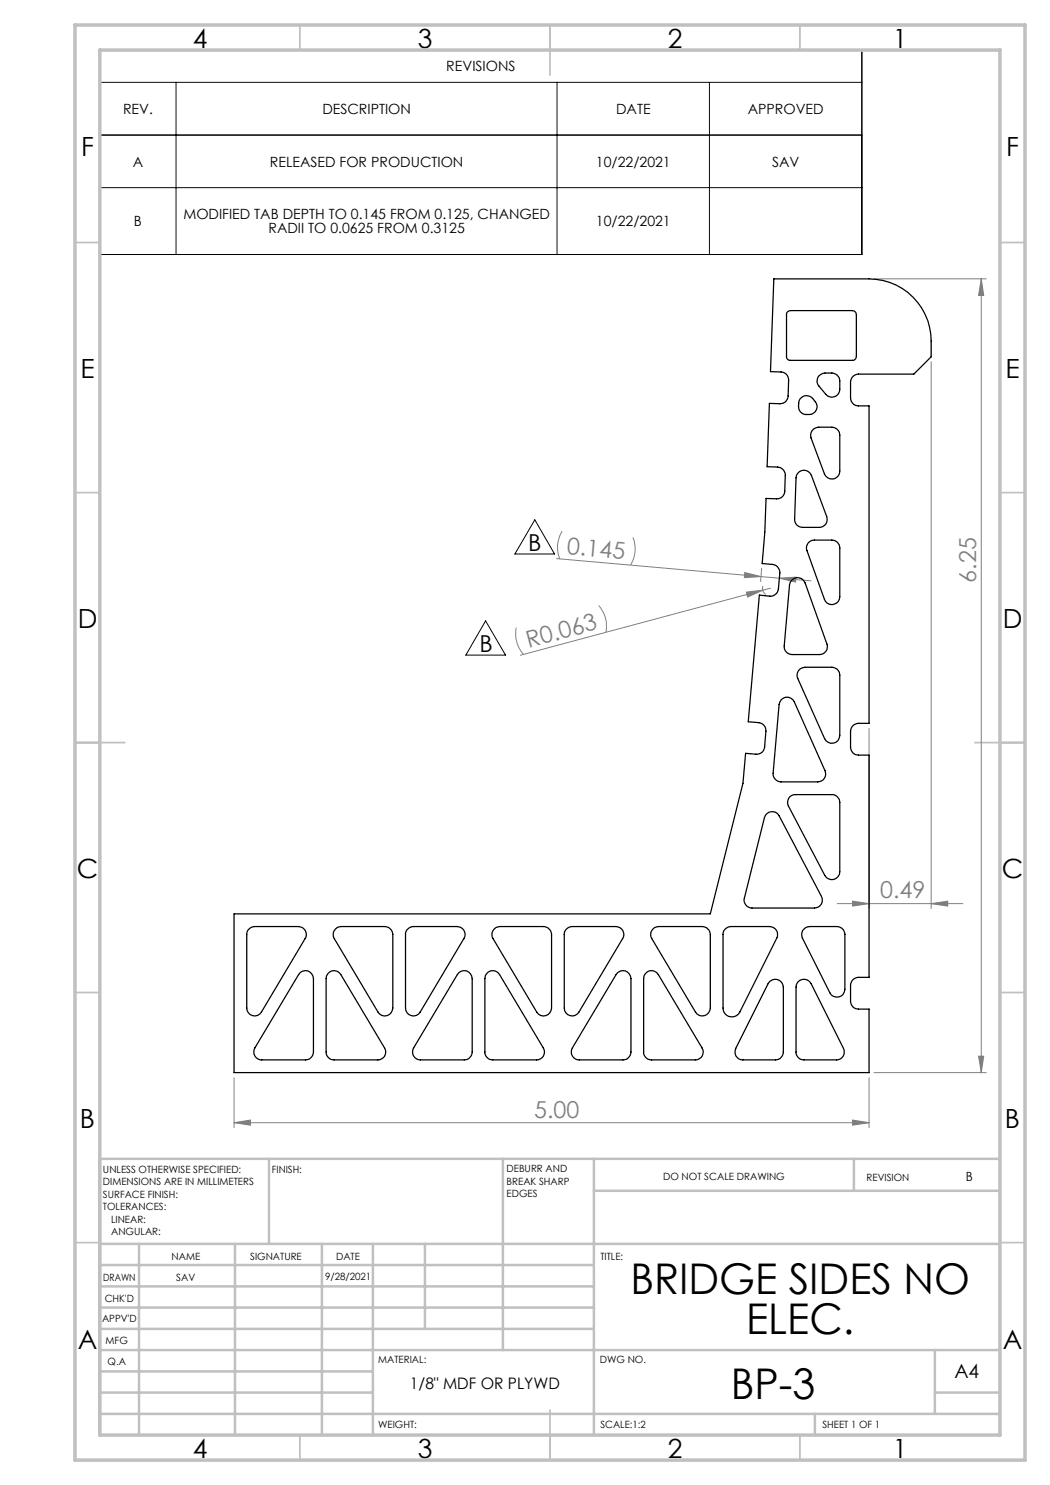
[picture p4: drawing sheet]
<svg xmlns="http://www.w3.org/2000/svg" width="210mm" height="297mm" viewBox="0 0 210 297" stroke-linecap="round" stroke-linejoin="round" font-family="sans-serif">
<g fill="none" stroke="#808080" stroke-width=".2">
<path d="M174.8 55.8h22.4M196.3 55.8l.4 3.3h-1zM196.3 55.8v158.7M186.2 72.4v109.3M111.3 111.7l44.6 3.9M112.4 106.3a6.1 6.1 0 0 0-.5 5.5M126.6 107.5a6.2 6.2 0 0 1-.5 5.5M148.9 114.5l3.3 .8-3.3 .2zM149.3 118.4l3.3-.4-3.1 1.4zM152.3 113.7l-.2 2.6M152.6 118l-48.5 13.1M152.6 117.2a1.55 1.55 0 0 0 .5 1.7"/>
<path d="M154.1 117.6l-1.5 .4M155.9 115.6l6.3 .6M155.9 115.6l3.3-.2-.1 1zM103.3 125.5a6.3 6.3 0 0 0 1.4 5.4M119.7 121.1a6.3 6.3 0 0 1 1.5 5.4M173.8 145.7v36M167.5 180.7h25.1M170.5 180.2l3.3 .5-3.3 .5zM186.2 180.7l3.3-.5v1zM46.8 215.5v10M173.8 215.5v10M174.8 214.5h22.4"/>
<path d="M195.7 211.2h1l-.4 3.3zM46.8 224.5l3.3-.5v1zM46.8 224.5h127M170.5 224l3.3 .5-3.3 .5z"/>
</g>
<path d="M20 9.9h152.4v41h-152.4zM20 16.5h152.4M35.2 16.5v34.4M111.4 16.5v34.4M141.9 16.5v34.4M20 27h152.4M20 37.5h152.4M107 104l3.9 6.8h-7.9zM97.1 124.2l4 6.8h-7.9z" fill="none" stroke="#000" stroke-width=".2"/>
<g fill="none" stroke="#c0c0c0" stroke-width=".35">
<path d="M60 5v5M110 5v10M160 5v5M15 48.5h5M200 48.5h5M15 98.5h5M200 98.5h5M15 148.5h10M195 148.5h10M15 198.5h5M200 198.5h5M15 248.5h5"/>
<path d="M200 248.5h5M60 287v5M110 282v10M160 287v5"/>
</g>
<g fill="none" stroke="#c0c0c0" stroke-width=".5">
<path d="M53.8 231.8v17M100.6 231.8v38.2M118.8 231.8v55.2M118.8 238.2h81.2M170.8 231.8v6.4M200 231.8h-180v55.2M20 248.8h180M20 257.3h98.8M20 253h98.8M27.8 248.8v38.2M47 248.8v38.2M64.4 248.8v38.2"/>
<path d="M74.6 248.8v38.2M85 248.8v17M20 265.8h98.8M20 261.5h98.8M20 278.5h54.6M20 274.3h54.6M20 270h180M187 278.5h13M187 270v12.8M20 282.8h180M163 282.8v4.2"/>
</g>
<path d="M15 5h190v287h-190zM20 10h180v277h-180z" fill="none" stroke="#c0c0c0" stroke-width=".7"/>
<g fill="#808080">
<path d="M149.3 118.4l3.3-.4-3.1 1.4z"/>
<path d="M155.9 115.6l3.3-.2-.1 1zM148.9 114.5l3.3 .8-3.3 .2z"/>
<path d="M186.2 180.7l3.3-.5v1zM170.5 180.2l3.3 .5-3.3 .5z"/>
<path d="M46.8 224.5l3.3-.5v1zM170.5 224l3.3 .5-3.3 .5z"/>
<path d="M196.3 55.8l.4 3.3h-1zM195.7 211.2h1l-.4 3.3z"/>
</g>
<g fill="none" stroke="#000" stroke-width=".25">
<path d="M154.8 55.8h19a12.5 12.5 0 0 1 12.4 12.4v3.2l-3.4 3.4h-11.1a1.63 1.63 0 0 0-1.6 1.6v3.2a1.57 1.57 0 0 0 1.6 1.6h2.1v63.5h-2.1a1.63 1.63 0 0 0-1.6 1.6v3.1a1.57 1.57 0 0 0 1.6 1.6h2.1v44.5h-2.1a1.63 1.63 0 0 0-1.6 1.6v3.1a1.57 1.57 0 0 0 1.6 1.6h2.1v12.7h-127v-31.7h95.3l6.5-26.1 .5-6 2.1 .1a1.57 1.57 0 0 0 1.7-1.4l.3-3.1a1.58 1.58 0 0 0-1.4-1.8l-2.2-.1 2.3-25.4 2.1 .2a1.64 1.64 0 0 0 1.7-1.4l.3-3.2a1.64 1.64 0 0 0-1.5-1.7l-2.1-.2 .6-6.3 .2-6.7 2.1 .1a1.57 1.57 0 0 0 1.7-1.6l.1-3.1a1.63 1.63 0 0 0-1.6-1.7l-2.1-.1 .5-12.6h2.1a1.57 1.57 0 0 0 1.6-1.5l.1-3.2a1.57 1.57 0 0 0-1.5-1.6l-2.1-.1zM157.4 62.5l.7-.4h12.4a.85 .85 0 0 1 .8 .8v8.4a.78 .78 0 0 1-.8 .8h-12.4a.73 .73 0 0 1-.8-.8v-8.5zM160 79.8a1.61 1.61 0 0 1 2.5-.1 1.76 1.76 0 0 1 .2 3 1.97 1.97 0 0 1-2.9-.8l-.1-1.3zM163.8 75.2a3.3 3.3 0 0 1 3.2-.4l.7 .5 .2 .6a3.5 3.5 0 0 1-.6 3.2 1.57 1.57 0 0 1-2.1-.2l-1.4-1.7a1.5 1.5 0 0 1 0-2zM159.9 94.3a1.6 1.6 0 0 1 2.4 .8l3 8.2a1.58 1.58 0 0 1-1.4 2.2h-3.4a1.57 1.57 0 0 1-1.6-1.7l.3-8.2 .1-.5zM162.7 85.9l1-.5h2.7a1.63 1.63 0 0 1 1.6 1.6v7.2a1.58 1.58 0 0 1-1.3 1.6 1.58 1.58 0 0 1-1.8-1l-2.7-7.2a1.62 1.62 0 0 1 .5-1.7zM158.4 116a1.6 1.6 0 0 1 2.6 .6l4.4 12.2a1.56 1.56 0 0 1-1.5 2.1h-5.5a1.58 1.58 0 0 1-1.6-1.7l1.1-12.2 .1-.6zM161.8 108.4l.7-.3 .4-.1h3.5a1.57 1.57 0 0 1 1.6 1.6v9.7a1.58 1.58 0 0 1-1.4 1.6 1.58 1.58 0 0 1-1.7-1l-3.5-9.8a1.5 1.5 0 0 1 .4-1.7zM156.2 139.9a1.58 1.58 0 0 1 2.7 .5l6.1 13.7a1.6 1.6 0 0 1-1.5 2.3h-7.3a1.63 1.63 0 0 1-1.6-1.7l1.2-13.8zM159.9 133.9l1.1-.4h5.4a1.57 1.57 0 0 1 1.6 1.5v12.1a1.59 1.59 0 0 1-1.3 1.5 1.59 1.59 0 0 1-1.8-.9l-5.3-12a1.62 1.62 0 0 1 .3-1.8zM158 159.3l.7-.3 .4-.1h7.3a1.57 1.57 0 0 1 1.6 1.6v13.8a1.59 1.59 0 0 1-1.2 1.6 1.59 1.59 0 0 1-1.8-.8l-7.3-13.9a1.63 1.63 0 0 1 .3-1.9zM153.4 162.7a1.55 1.55 0 0 1 2.4 .5l8.5 16.1a1.58 1.58 0 0 1-1.4 2.3h-12.5a1.6 1.6 0 0 1-1.5-2l4-16.1z"/>
<path d="M49.6 186l.7-.5 .6-.2h8.8a1.57 1.57 0 0 1 1.3 2.4l-8.7 14.7a1.58 1.58 0 0 1-1.8 .7 1.58 1.58 0 0 1-1.1-1.5v-15zM60 194.5a1.58 1.58 0 0 1 1.8-.2 1.58 1.58 0 0 1 .9 1.4v14.7a1.63 1.63 0 0 1-1.6 1.6h-8.7a1.59 1.59 0 0 1-1.4-2.4zM65.5 194.8a1.56 1.56 0 0 1 2.7 .1l8.7 14.7a1.56 1.56 0 0 1-1.3 2.4h-8.8a1.57 1.57 0 0 1-1.6-1.6v-14.7l.1-.5zM67.1 185.8l.3-.3 .8-.2h8.8a1.7 1.7 0 0 1 1.6 1.6v14.7a1.6 1.6 0 0 1-1.2 1.5 1.6 1.6 0 0 1-1.8-.7l-8.7-14.7a1.58 1.58 0 0 1 .2-1.9zM81.4 186l.7-.5 .6-.2h8.7a1.57 1.57 0 0 1 1.4 2.4l-8.8 14.7a1.58 1.58 0 0 1-1.7 .7 1.58 1.58 0 0 1-1.2-1.5v-15zM91.8 194.5a1.58 1.58 0 0 1 1.7-.2 1.58 1.58 0 0 1 .9 1.4v14.7a1.63 1.63 0 0 1-1.5 1.6h-8.8a1.59 1.59 0 0 1-1.4-2.4zM97.6 194.4a1.57 1.57 0 0 1 2.3 .5l8.8 14.7a1.56 1.56 0 0 1-1.4 2.4h-8.7a1.57 1.57 0 0 1-1.6-1.6v-14.7v-.5zM98.8 185.8l.4-.3 .8-.2h8.7a1.7 1.7 0 0 1 1.6 1.6v14.7a1.6 1.6 0 0 1-1.2 1.5 1.6 1.6 0 0 1-1.7-.7l-8.8-14.7a1.58 1.58 0 0 1 .2-1.9zM113.3 185.8l.5-.3 .6-.2h8.8a1.57 1.57 0 0 1 1.3 2.4l-8.7 14.7a1.58 1.58 0 0 1-1.8 .7 1.58 1.58 0 0 1-1.1-1.5v-15zM123.5 194.5a1.58 1.58 0 0 1 1.8-.2 1.58 1.58 0 0 1 .9 1.4v14.7a1.63 1.63 0 0 1-1.6 1.6h-8.7a1.59 1.59 0 0 1-1.4-2.4zM129.4 194.4a1.57 1.57 0 0 1 2.3 .5l8.7 14.7a1.56 1.56 0 0 1-1.3 2.4h-8.8a1.57 1.57 0 0 1-1.6-1.6v-14.7l.1-.5zM130.6 185.8l.3-.3 .8-.2h8.8a1.7 1.7 0 0 1 1.6 1.6v14.7a1.6 1.6 0 0 1-1.2 1.5 1.6 1.6 0 0 1-1.8-.7l-8.7-14.7a1.58 1.58 0 0 1 .2-1.9z"/>
<path d="M145.1 185.8l.5-.3 .6-.2h7.8a1.6 1.6 0 0 1 1.4 2.3l-7.4 14.8a1.78 1.78 0 0 1-2 .9 1.78 1.78 0 0 1-1.4-1.7v-15zM154 196.3a1.62 1.62 0 0 1 1.7-.3 1.62 1.62 0 0 1 1 1.4v13a1.63 1.63 0 0 1-1.6 1.6h-6.5a1.58 1.58 0 0 1-1.5-2.3zM159.5 196.5a1.61 1.61 0 0 1 2.7 .2l6.5 13a1.58 1.58 0 0 1-1.4 2.3h-6.5a1.57 1.57 0 0 1-1.6-1.6v-13zM160.8 185.8l.3-.3 .8-.2h5.5a1.63 1.63 0 0 1 1.6 1.6v11a1.59 1.59 0 0 1-1.2 1.5 1.59 1.59 0 0 1-1.8-.8l-5.5-11a1.62 1.62 0 0 1 .3-1.8z"/>
</g>
<g font-size="8.5">
<text x="126.1" y="258.8">BRIDGE SIDES NO</text>
<text x="149.2" y="266.9">ELEC.</text>
<text x="146.2" y="279.7">BP-3</text>
</g>
<g font-size="5.3">
<text x="38.5" y="9.5">4</text>
<text x="83.5" y="9.5">3</text>
<text x="133.6" y="9.5">2</text>
<text x="178.6" y="9.5">1</text>
<text x="16.2" y="31.3">F</text>
<text x="201.2" y="31.3">F</text>
<text x="16.1" y="75.5">E</text>
<text x="201.1" y="75.5">E</text>
<text x="15.5" y="125.5">D</text>
<text x="200.5" y="125.5">D</text>
<text x="15.4" y="175.5">C</text>
<text x="200.4" y="175.5">C</text>
<text x="16" y="225.5">B</text>
<text x="201" y="225.5">B</text>
<text x="15.5" y="269.8">A</text>
<text x="200.5" y="269.8">A</text>
<text x="38.5" y="291.5">4</text>
<text x="83.5" y="291.5">3</text>
<text x="133.6" y="291.5">2</text>
<text x="178.6" y="291.5">1</text>
</g>
<g font-size="4.7">
<text x="105.6" y="110.2">B</text>
<text x="95.9" y="130.3">B</text>
</g>
<g font-size="4.7" fill="#808080">
<text x="113.3" y="110.9" transform="rotate(5 113.3 110.9)">0.145</text>
<text x="195.2" y="116.5" transform="rotate(-90 195.2 116.5)">6.25</text>
<text x="105.7" y="129.6" transform="rotate(-15 105.7 129.6)">R0.063</text>
<text x="176" y="179.7">0.49</text>
<text x="106.8" y="223.5">5.00</text>
</g>
<text font-size="3.9" x="190.9" y="275.5">A4</text>
<text font-size="3.2" x="82" y="277.9">1/8&quot; MDF OR PLYWD</text>
<g font-size="2.8">
<text x="89.3" y="14.2">REVISIONS</text>
<text x="24.6" y="22.8">REV.</text>
<text x="64.5" y="22.8">DESCRIPTION</text>
<text x="123.2" y="22.8">DATE</text>
<text x="149.6" y="22.8">APPROVED</text>
<text x="26.6" y="33.3">A</text>
<text x="54" y="33.3">RELEASED FOR PRODUCTION</text>
<text x="119.2" y="33.3">10/22/2021</text>
<text x="154.4" y="33.3">SAV</text>
<text x="26.8" y="45.3">B</text>
<text x="36.7" y="43.9">MODIFIED TAB DEPTH TO 0.145 FROM 0.125, CHANGED</text>
<text x="53.7" y="46.7">RADII TO 0.0625 FROM 0.3125</text>
<text x="119.2" y="45.3">10/22/2021</text>
</g>
<text font-size="2.5" x="193.2" y="236.1">B</text>
<g font-size="2">
<text x="20.6" y="234.6">UNLESS OTHERWISE SPECIFIED:</text>
<text x="20.6" y="237.1">DIMENSIONS ARE IN MILLIMETERS</text>
<text x="20.6" y="239.6">SURFACE FINISH:</text>
<text x="54.4" y="234.6">FINISH:</text>
<text x="101.3" y="234.5">DEBURR AND</text>
<text x="101.3" y="237">BREAK SHARP</text>
<text x="101.3" y="239.5">EDGES</text>
<text x="132.6" y="236">DO NOT SCALE DRAWING</text>
<text x="173.3" y="236.2">REVISION</text>
<text x="20.6" y="242.1">TOLERANCES:</text>
<text x="22.2" y="244.6">LINEAR:</text>
<text x="22.2" y="247.1">ANGULAR:</text>
<text x="34.3" y="252">NAME</text>
<text x="50" y="251.9">SIGNATURE</text>
<text x="67.2" y="251.9">DATE</text>
<text x="120.1" y="251.9">TITLE:</text>
<text x="20.6" y="256.1">DRAWN</text>
<text x="35.3" y="256.1">SAV</text>
<text x="65" y="255.9">9/28/2021</text>
<text x="20.9" y="260.3">CHK'D</text>
<text x="20.4" y="264.4">APPV'D</text>
<text x="21.1" y="268.8">MFG</text>
<text x="21.5" y="273">Q.A</text>
<text x="75.6" y="272.5">MATERIAL:</text>
<text x="120" y="272.5">DWG NO.</text>
<text x="75.6" y="285.5">WEIGHT:</text>
<text x="120.1" y="285.6">SCALE:1:2</text>
<text x="164.5" y="285.6">SHEET 1 OF 1</text>
</g>
</svg>
